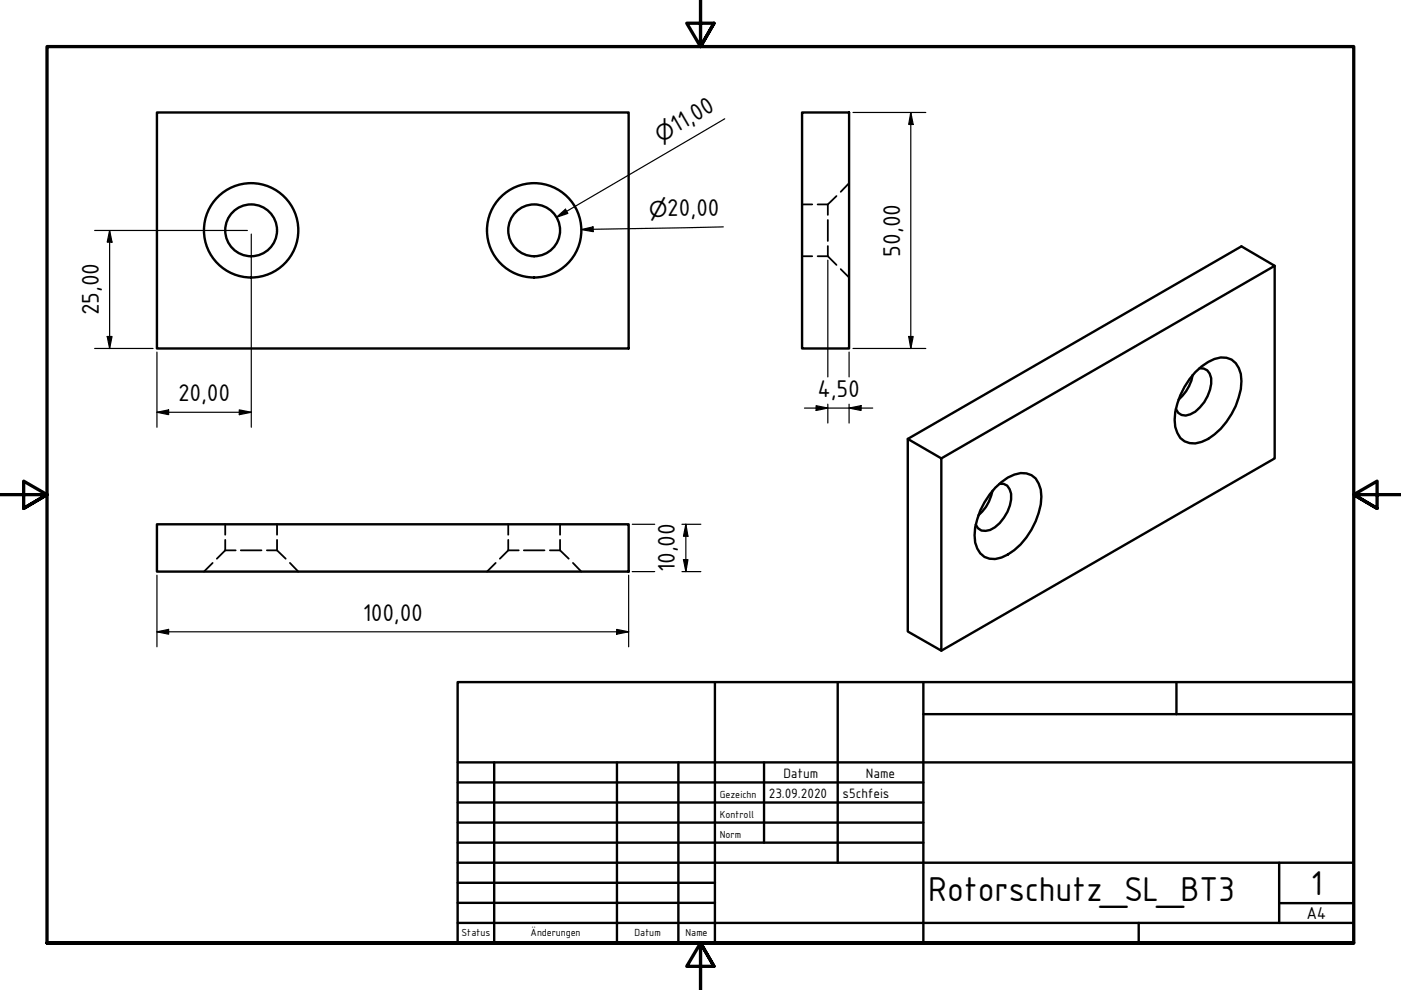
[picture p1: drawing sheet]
<svg xmlns="http://www.w3.org/2000/svg" width="297mm" height="210mm" viewBox="0 0 297 210" stroke-linecap="round" stroke-linejoin="round" font-family="sans-serif">
<!-- layer: Sichtbar (ISO) -->
<g fill="none" stroke="#000" stroke-width=".51">
<path d="M33.3 23.8h100v50.1h-100zM170.1 23.8h9.9v50.1h-9.9zM270.3 56.4v40.8l-70.7 40.8M252.9 79.5a8.8 8.8 0 0 1-3 5.2M253.4 78.9a9.7 9.7 0 0 1 5.4-3.1 3.6 3.6 0 0 1 3.8 2.2 8.7 8.7 0 0 1 0 6.2 15.7 15.7 0 0 1-6.4 8.9 4.7 4.7 0 0 1-5.9-.2 6.7 6.7 0 0 1-1.1-5.6 17 17 0 0 1 4.2-8.4zM254.3 78.1a2.17 2.17 0 0 1 2.5 2.1 8.3 8.3 0 0 1-4.5 7.7 2.11 2.11 0 0 1-3-1.2M192.5 93.1l7.1 4.1v40.8l-7.1-4.1zM192.5 93.1l70.7-40.9 7.1 4.2-70.7 40.8M33.3 111.2h100v10h-100zM210.4 104a9.3 9.3 0 0 1-2.9 5.3M211 103.4a9.2 9.2 0 0 1 5.4-3.1 3.6 3.6 0 0 1 3.8 2.2 8.7 8.7 0 0 1 0 6.2 14.8 14.8 0 0 1-7.9 9.5 3.9 3.9 0 0 1-5.5-3.2 14.9 14.9 0 0 1 4.2-11.6zM211.9 102.6a2.08 2.08 0 0 1 2.5 2.1 8.3 8.3 0 0 1-4.5 7.7 2.11 2.11 0 0 1-3-1.2"/>
<circle cx="53.2" cy="48.8" r="5.5"/>
<circle cx="53.2" cy="48.8" r="10"/>
<circle cx="113.3" cy="48.8" r="5.5"/>
<circle cx="113.3" cy="48.8" r="10"/>
</g>
<!-- layer: Verdeckt (ISO) -->
<g fill="none" stroke="#000" stroke-width=".38">
<path d="M180 38.8l-1.8 1.9M170.1 43.3h2.1M170.1 54.3h2.1M173.4 43.3h2.1M173.4 54.3h2.1M175.5 46.6v4.5M175.5 52.2v2.1M175.5 54.3l1.9 1.9M177.4 41.6l-1.9 1.7v2.3M178.2 57.1l1.8 1.7M45.1 119.4l-1.9 1.8M47.8 116.7h2.2"/>
<path d="M47.8 116.7l-1.8 1.8M47.8 111.2v2.2M47.8 114.5v2.2M51.1 116.7h4.3M56.6 116.7h2.1M58.7 116.7l1.9 1.8M58.7 111.2v2.2M58.7 114.5v2.2M61.5 119.4l1.7 1.8M105.1 119.4l-1.8 1.8M107.8 116.7h2.2M107.8 116.7l-1.8 1.8"/>
<path d="M107.8 111.2v2.2M107.8 114.5v2.2M111.1 116.7h4.3M116.6 116.7h2.1M118.7 116.7l1.9 1.8M118.7 111.2v2.2M118.7 114.5v2.2M121.5 119.4l1.8 1.8"/>
</g>
<!-- layer: Rahmen (ISO) -->
<path d="M148.5 -.1v10l-2.9-5h5.8l-2.9 5 2.9-5M0 104.9h10l-5-2.9v5.8l5-2.9-5 2.9M297 104.9h-10l5-2.9v5.8l-5-2.9 5 2.9M10 199.9v-190h277v190h-277h277M151.4 204.9l-2.9-5 2.9 5h-5.8l2.9-5v10" fill="none" stroke="#000" stroke-width=".7"/>
<!-- layer: Titel (ISO) -->
<g fill="none" stroke="#000" stroke-width=".51">
<path d="M97 144.6h190v55.3h-190zM151.6 144.6v55.3M177.6 144.6v38.3M195.8 151.4h91.2M195.8 144.6v55.3M249.4 144.6v6.8M97 165.9h98.8M97 170.2h98.8M97 174.4h98.8M97 178.7h98.8M97 161.6h190M104.8 161.6v38.3"/>
<path d="M130.8 161.6v38.3M143.8 161.6v38.3M162 161.6v17.1M97 195.7h190M97 182.9h190M97 187.2h54.6M97 191.4h54.6M241.4 195.7v4.2M271.2 191.5h15.8M271.2 182.9v12.8"/>
</g>
<g fill="none" stroke="#000" stroke-width=".25">
<path d="M153.7 25.2l-35.7 20.9M180.8 23.8h15.5M193.1 23.8l.5 2.6h-.9zM193.1 23.8v50.1M20.1 48.9h32.4M23.2 48.9l.5 2.4h-1zM23.2 48.9v25M53.3 49.6v41M118 46.1l1.9-1.7 .5 .8zM123.3 48.7l2.4-.6 .1 1zM153.4 48.1l-30.1 .6M175.5 55.2v24.7"/>
<path d="M20.1 73.9h12.3M22.7 71.3h1l-.5 2.6zM33.3 74.6v16M180 74.6v5.3M180.8 73.9h15.5M192.7 71.3h.9l-.5 2.6zM33.3 87.4l2.5-.5v1zM33.3 87.4h20M50.7 86.9l2.6 .5-2.6 .5zM170.6 86.5h14.4M173 86l2.5 .5-2.5 .5zM175.5 85.7v4"/>
<path d="M180 86.5l2.6-.5v1zM180 85.7v4M134 111.2h4.8M144.6 111.2h4M144.9 118.7h1l-.5 2.5zM145.4 111.2l.5 2.5h-1zM145.4 111.2v10M33.3 134l2.5-.6v1.1zM33.3 134h100M33.3 122v15.1M130.7 133.4l2.6 .6-2.6 .5zM133.3 122v15.1"/>
<path d="M134 121.2h4.8M144.6 121.2h4"/>
</g>
<g fill="#000">
<path d="M193.1 23.8l.5 2.6h-.9z" fill-rule="evenodd"/>
<path d="M23.2 48.9l.5 2.4h-1z" fill-rule="evenodd"/>
<path d="M118 46.1l1.9-1.7 .5 .8z" fill-rule="evenodd"/>
<path d="M123.3 48.7l2.4-.6 .1 1z" fill-rule="evenodd"/>
<path d="M22.7 71.3h1l-.5 2.6z" fill-rule="evenodd"/>
<path d="M192.7 71.3h.9l-.5 2.6z" fill-rule="evenodd"/>
<path d="M33.3 87.4l2.5-.5v1z" fill-rule="evenodd"/>
<path d="M50.7 86.9l2.6 .5-2.6 .5z" fill-rule="evenodd"/>
<path d="M173 86l2.5 .5-2.5 .5z" fill-rule="evenodd"/>
<path d="M180 86.5l2.6-.5v1z" fill-rule="evenodd"/>
<path d="M144.9 118.7h1l-.5 2.5z" fill-rule="evenodd"/>
<path d="M145.4 111.2l.5 2.5h-1z" fill-rule="evenodd"/>
<path d="M33.3 134l2.5-.6v1.1z" fill-rule="evenodd"/>
<path d="M130.7 133.4l2.6 .6-2.6 .5z" fill-rule="evenodd"/>
</g>
<g font-size="7.9">
<text x="196.8" y="191">Rotorschutz_SL_BT3</text>
<text x="277.9" y="189.7">1</text>
</g>
<g font-size="5.5">
<text x="143.4" y="28.3" transform="rotate(-30 143.4 28.3)">11,00</text>
<text x="141.5" y="45.9" transform="rotate(-1 141.5 45.9)">20,00</text>
<text x="190.8" y="54.4" transform="rotate(-90 190.8 54.4)">50,00</text>
<text x="21" y="66.8" transform="rotate(-90 21 66.8)">25,00</text>
<text x="37.8" y="85.1">20,00</text>
<text x="173.4" y="84.2">4,50</text>
<text x="143.1" y="121.3" transform="rotate(-90 143.1 121.3)">10,00</text>
<text x="76.9" y="131.7">100,00</text>
</g>
<g font-size="4.6">
<text x="140.1" y="30.3" transform="rotate(-30 140.1 30.3)">⌀</text>
<text x="137.6" y="45.9" transform="rotate(-1 137.6 45.9)">⌀</text>
</g>
<text font-size="3.9" x="277" y="194.9">A4</text>
<g font-size="3.1">
<text x="166.1" y="164.9">Datum</text>
<text x="183.6" y="164.9">Name</text>
<text x="163" y="169.1">23.09.2020</text>
<text x="178.6" y="169.1">s5chfeis</text>
</g>
<g font-size="2.3">
<text x="152.6" y="169.1">Gezeichn</text>
<text x="152.6" y="173.4">Kontroll</text>
<text x="152.6" y="177.6">Norm</text>
<text x="97.9" y="198.5">Status</text>
<text x="112.5" y="198.5">Änderungen</text>
<text x="134.6" y="198.5">Datum</text>
<text x="145.4" y="198.5">Name</text>
</g>
</svg>
